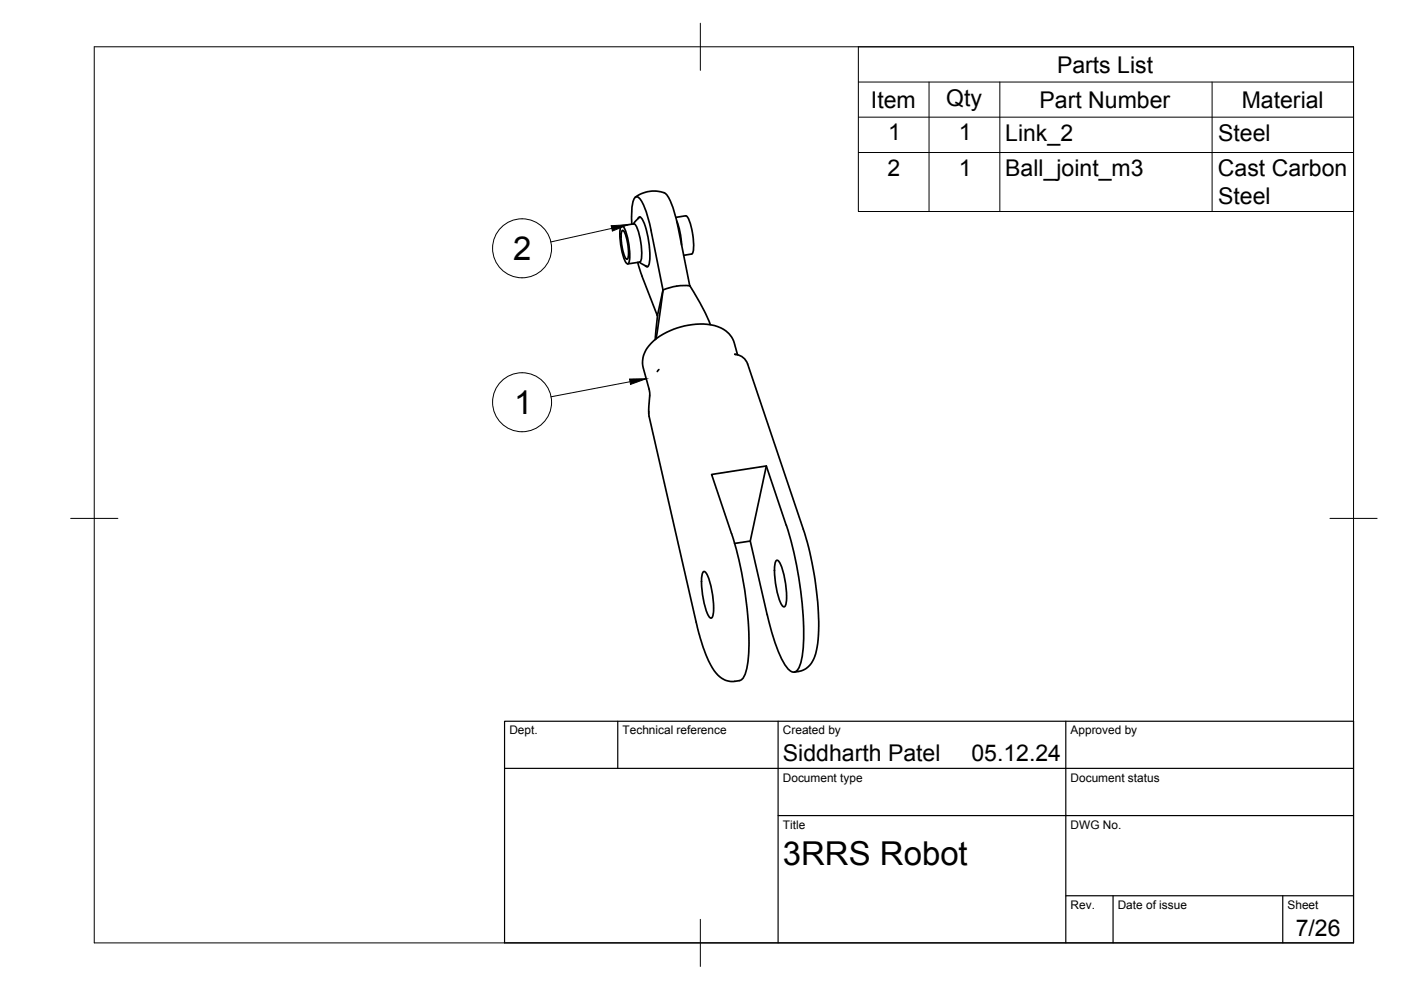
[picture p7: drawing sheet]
<svg xmlns="http://www.w3.org/2000/svg" width="297mm" height="210mm" viewBox="0 0 297 210" stroke-linecap="round" stroke-linejoin="round" font-family="sans-serif">
<!-- layer: Visible -->
<g fill="none" stroke="#000" stroke-width=".36">
<path d="M131.7 47.9h.2a9.7 9.7 0 0 1 1.6 5.6 4.3 4.3 0 0 1-.3 2.4h-.2a9.7 9.7 0 0 1-1.6-5.6 4.3 4.3 0 0 1 .3-2.4zM131.9 48.9l.2-.1a8 8 0 0 1 1.2 4.8 1.1 1.1 0 0 1-.4 1.4 8 8 0 0 1-1.2-4.8zM134 47.5l-.1-2.5a4.7 4.7 0 0 1 .9-3.2 1.38 1.38 0 0 1 1.3 1l1 2.5 .9 3.5M134.4 47.5l-2.6 .4M134.4 47.5a4.1 4.1 0 0 1 1.3 2.9l.4 3.5a1.81 1.81 0 0 1-.5 1.6M134.7 41.8a6.4 6.4 0 0 1 6.4-.7 15.8 15.8 0 0 1 2.6 6.9l2.5 12.6M135.3 46.4l.4-.4a6 6 0 0 1 1.5 3.5 16.2 16.2 0 0 1 .3 6.8l-.2 .2-.2 .1-.3-.3M135.5 55.6l1.8 .9M135.6 55.6l-2.5 .4M135.7 46l-1.4 1.5M138 48.8l2.6 12.7-1.2 5.5-3.3-8.4-.9-3M143.3 46.1l2.1-.3a4.1 4.1 0 0 1 1.3 3l.4 3.4a1.81 1.81 0 0 1-.5 1.7"/>
<path d="M143.5 46.9l.6 1.9 .4 3.2M146.6 53.9l-1.7 .2M139.4 67l-.5 5M139.7 78.4l-.3 .4M146.2 60.6a11.5 11.5 0 0 0-5.6 .9l-1.5 10.3M146.3 60.6l1.2 2a38.4 38.4 0 0 1 3.1 6.2M155.8 75.1l.2 .1M155.8 75.1h.1M156 75.1h.1M156.1 75.2a3 3 0 0 1 2.4 2M156.4 75.2l-.7-2.5a6 6 0 0 0-5.8-3.9 15.4 15.4 0 0 0-12.3 4.5 5.2 5.2 0 0 0-1.2 4.8l1.2 4.4a13.9 13.9 0 0 1-.1 4.4v.4M158.5 77.2l11.8 35a66.3 66.3 0 0 1 3.1 24.2 7.2 7.2 0 0 1-2.4 5.3l-1.1 .5-1.5 .3"/>
<path d="M137.6 87.3v1M137.6 88.3l10 43.6a31.3 31.3 0 0 0 4.1 10.7 4.5 4.5 0 0 0 5.1 1.7M162.5 98.8l-3.4 15.9M155.1 113.1l-4.2-12.5 11.6-1.8 4.2 12.6a75.1 75.1 0 0 1 3.5 26.7 7.8 7.8 0 0 1-1.3 4.1 1.16 1.16 0 0 1-1.7-.2 21.5 21.5 0 0 1-3.7-8.4l-.8-3.3M155.1 113.1a77.3 77.3 0 0 1 3.6 26.2 7.4 7.4 0 0 1-1.5 4.8l-.4 .2M155.7 115.2l3.4-.5 3.5 15.6M164.7 118.8a1.69 1.69 0 0 1 1 1.5 19 19 0 0 1 1 7.7l-.4 .7a1.69 1.69 0 0 1-1.1-1.5 19 19 0 0 1-.9-7.8zM149.2 121.2a1.69 1.69 0 0 1 1.1 1.5 19 19 0 0 1 .9 7.7l-.4 .7a1.69 1.69 0 0 1-1-1.5 19 19 0 0 1-.9-7.8z"/>
</g>
<!-- layer: BORDER -->
<path d="M20 9.9h267v190h-267zM148.5 4.9v10M15 109.9h10M282 109.9h10M148.5 194.9v10" fill="none" stroke="#000" stroke-width=".21"/>
<!-- layer: TITLEBLOCK -->
<path d="M107 152.9h180v47h-180zM131 152.9v10M165 152.9v47M226 152.9v47M107 162.9h180M165 172.9h122M226 189.9h61M236 189.9v10M272 189.9v10" fill="none" stroke="#000" stroke-width=".25"/>
<!-- layer: Parts Lists -->
<path d="M182 9.9h105v34.9h-105zM182 17.4h105M197 17.4v27.4M212 17.4v27.4M257 17.4v27.4M182 24.8h105M182 32.3h105" fill="none" stroke="#000" stroke-width=".21"/>
<!-- layer: Balloons -->
<g fill="none" stroke="#000" stroke-width=".21">
<circle cx="110.7" cy="52.6" r="6.3"/>
<circle cx="110.7" cy="85.3" r="6.3"/>
</g>
<!-- layer: 0 -->
<path d="M129.6 47.9l3.5-.2-3.3 1.3zM133.5 80.4l3.5-.1-3.3 1.2z" fill="#000" stroke="#000" stroke-width=".21"/>
<path d="M129.7 48.4l-12.9 2.9M133.6 80.9l-16.8 3.2" fill="none" stroke="#000" stroke-width=".21"/>
<g font-size="7">
<text x="108.8" y="55.2">2</text>
<text x="109" y="87.8">1</text>
<text x="166" y="183.4">3RRS Robot</text>
</g>
<g font-size="4.9">
<text x="224.1" y="15.4">Parts List</text>
<text x="184.7" y="22.8">Item</text>
<text x="200.6" y="22.4">Qty</text>
<text x="220.4" y="22.8">Part Number</text>
<text x="263.3" y="22.8">Material</text>
<text x="188.3" y="29.8">1</text>
<text x="203.3" y="29.8">1</text>
<text x="213.1" y="29.9">Link_2</text>
<text x="258.3" y="29.9">Steel</text>
<text x="188.2" y="37.2">2</text>
<text x="203.3" y="37.2">1</text>
<text x="213.1" y="37.4">Ball_joint_m3</text>
<text x="258.2" y="37.4">Cast Carbon</text>
<text x="258.3" y="43.3">Steel</text>
<text x="166" y="161.4">Siddharth Patel</text>
<text x="206" y="161.4">05.12.24</text>
<text x="274.7" y="198.6">7/26</text>
</g>
<g font-size="2.5">
<text x="108" y="155.7">Dept.</text>
<text x="132" y="155.7">Technical reference</text>
<text x="166" y="155.7">Created by</text>
<text x="227" y="155.7">Approved by</text>
<text x="166" y="165.7">Document type</text>
<text x="227" y="165.7">Document status</text>
<text x="166" y="175.7">Title</text>
<text x="227" y="175.7">DWG No.</text>
<text x="227" y="192.7">Rev.</text>
<text x="237" y="192.7">Date of issue</text>
<text x="273" y="192.7">Sheet</text>
</g>
</svg>
